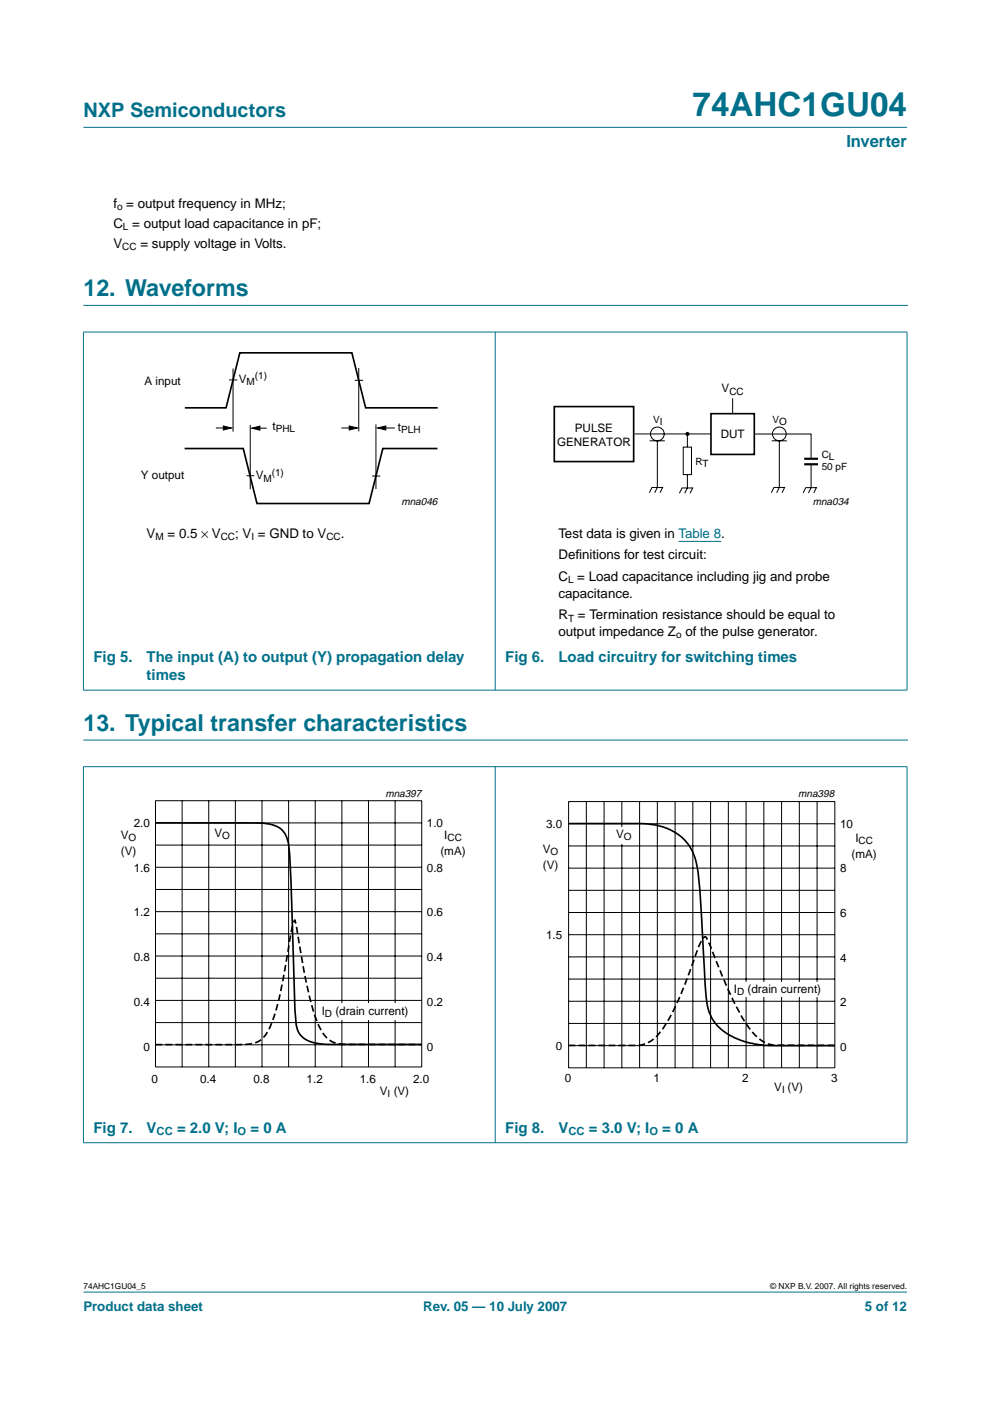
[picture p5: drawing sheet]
<svg xmlns="http://www.w3.org/2000/svg" width="210mm" height="297mm" viewBox="0 0 210 297" stroke-linecap="round" stroke-linejoin="round" font-family="sans-serif">
<g fill="#00708a" stroke="#00708a" stroke-width=".21">
<path d="M17.7 273.9h174.6z"/>
<path d="M17.7 27h174.6z"/>
<path d="M17.7 70.4v75.9z"/>
<path d="M105 70.4v76z"/>
<path d="M192.3 70.4v75.9z"/>
<path d="M17.6 70.4h174.8z"/>
<path d="M17.6 146.3h174.8z"/>
<path d="M17.7 162.6v79.6z"/>
<path d="M105 162.5v79.8z"/>
<path d="M192.3 162.6v79.6z"/>
<path d="M17.6 162.6h174.8z"/>
<path d="M17.6 242.3h174.8z"/>
</g>
<path d="M17.7 64.8h174.7M17.7 156.9h174.7" fill="none" stroke="#00708a" stroke-width=".21"/>
<path d="M143.9 114.8h9" fill="none" stroke="#00f" stroke-width=".21"/>
<path d="M39.1 95.1h12.5l2.9 11.7h23.7l3-11.7h11.6M39.2 86.5h8.7l2.9-11.7h23.8l2.9 11.7h15.3M117.5 86.2h16.9v11.7h-16.9zM150.7 87.7h9.2v8.6h-9.2zM33 174.5h20.8a10.3 10.3 0 0 1 5.6 1.2l.6 .5a5.1 5.1 0 0 1 1.1 2.5l.3 2.4 .3 5.7 .8 27.3 .3 3.3a4.4 4.4 0 0 0 3.4 3.6l3.4 .4h19.7" fill="none" stroke="#000" stroke-width=".35"/>
<g fill="none" stroke="#000" stroke-width=".21">
<path d="M49.4 78.1v13.4M76.1 78v13.5M45.8 90.7h2.5M48.6 80.5h1.7M53.1 90.1v13.6M54 90.8h2.6M72.4 90.7h2.7M75.2 80.6h1.8M79.7 90v13.7M80.8 90.7h2.9M134.6 92h16.1M137.8 93.5h3.2"/>
<path d="M139.4 93.5v9.8l-.6 1.2M144.9 94.8h1.7v5.8h-1.7zM145.7 92.1v2.7M155.3 84.4v3.3M159.9 92h12.1v5.3M163.6 93.5h3.2M165.2 93.5v9.8l-.5 1.2M172 98.4v5l-.6 1.1M52.3 100.9h1.6M78.9 100.9h1.7M137.7 104.5l.5-1.2h2.3l-.6 1.2M144 104.6l.6-1.1h2.3l-.6 1.1"/>
<path d="M145.7 100.6v2.9l-.5 1.1M163.5 104.5l.6-1.2h2.3l-.6 1.2M170.3 104.5l.5-1.1h2.3l-.6 1.1M33 169.8h56.4v56.4h-56.4zM33 174.5h56.4M33 179.2h56.4M38.6 169.8v56.4M44.3 169.8v56.4M49.9 169.8v56.4M55.5 169.8v56.4M61.2 169.8v56.4M66.8 169.8v56.4"/>
<path d="M72.5 169.8v56.4M78.1 169.8v56.4M83.8 169.8v56.4M33 193.3h56.4M33 198h56.4M33 188.6h56.4M33 183.9h56.4M33 207.4h56.4M33 212.1h56.4M33 216.8h56.4M33 202.7h56.4M33 221.5h56.4"/>
<circle cx="139.4" cy="92" r="1.46"/>
<circle cx="165.2" cy="92" r="1.46"/>
</g>
<path d="M47.4 90.3l1.7 .4-1.7 .5zM53.4 90.8l1.7-.5v.9zM74 90.3l1.8 .4-1.8 .5zM80.1 90.7l1.7-.4v.9z" fill="#000" stroke="#000" stroke-width=".21"/>
<path d="M170.5 97.3h2.9M170.5 98.4h2.9" fill="none" stroke="#000" stroke-width=".46"/>
<circle cx="145.8" cy="92" r=".44" fill="#000"/>
<path d="M20.4 167h81.9v66.3h-81.9z" fill="none" stroke="#fff" stroke-width=".21"/>
<path d="M33 221.5h17.7a6.9 6.9 0 0 0 5.1-1.4 14.5 14.5 0 0 0 2.8-6.2l1.4-6.2 1.4-8.3a12.1 12.1 0 0 1 1.1-4.4l2.6 13.9a30 30 0 0 0 3.4 10.1 5.2 5.2 0 0 0 4.7 2.4l16.2 .1" fill="none" stroke="#000" stroke-width=".35" stroke-dasharray="1.4 .7" stroke-linecap="butt"/>
<path d="M68.2 212.7h17.7v3.5h-17.7z" fill="#fff"/>
<g fill="none" stroke="#000" stroke-width=".21">
<path d="M120.6 169.9h56.4v56.5h-56.4zM120.6 174.7h56.4M120.6 179.4h56.4M124.3 169.9v56.5M128.1 169.9v56.5M131.8 169.9v56.5M135.6 169.9v56.5M139.4 169.9v56.5M143.1 169.9v56.5M146.9 169.9v56.5M150.7 169.9v56.5M154.4 169.9v56.5"/>
<path d="M158.2 169.9v56.5M162 169.9v56.5M165.7 169.9v56.5M169.5 169.9v56.5M173.2 169.9v56.5M120.6 193.5h56.4M120.6 198.2h56.4M120.6 184.1h56.4M120.6 188.8h56.4M120.6 207.6h56.4M120.6 212.3h56.4M120.6 217h56.4"/>
<path d="M120.6 202.9h56.4M120.6 221.7h56.4"/>
</g>
<path d="M107.7 167h81.8v66.4h-81.8z" fill="none" stroke="#fff" stroke-width=".21"/>
<g fill="#fff">
<path d="M129.4 175.4h4.7v3.5h-4.7z"/>
<path d="M156.8 208.3h17.6v3.1h-17.6z"/>
</g>
<path d="M120.7 174.6l16.2 .1 2.7 .3 2.8 1.1a9.5 9.5 0 0 1 5.2 6.8l.2 .9a263.7 263.7 0 0 1 1.5 21.6 38.3 38.3 0 0 0 1 8.9 10.5 10.5 0 0 0 6.6 6.2l2 .6 3.2 .5 14.8 .1" fill="none" stroke="#000" stroke-width=".35"/>
<path d="M120.6 221.6h14.7a6.9 6.9 0 0 0 5.2-3.4l1.5-2.5 1.5-3 2.7-6.5a44.7 44.7 0 0 1 2.9-7.4l.4-.2 .4 .4 3.9 9.6 2.5 5.1a17 17 0 0 0 5.6 7.2l1.1 .5 1.2 .2h12.8" fill="none" stroke="#000" stroke-width=".35" stroke-dasharray="1.4 .7" stroke-linecap="butt"/>
<text font-size="7.1" fill="#00708a" x="146.8" y="24.7">74AHC1GU04</text>
<g font-size="4.9" fill="#00708a">
<text x="17.7" y="62.8">12. Waveforms</text>
<text x="17.7" y="154.9">13. Typical transfer characteristics</text>
</g>
<text font-size="4.2" fill="#00708a" x="17.7" y="24.9">NXP Semiconductors</text>
<text font-size="3.5" fill="#00708a" x="179.4" y="31.1">Inverter</text>
<g font-size="3.2" fill="#00708a">
<text x="19.8" y="140.3">Fig 5.</text>
<text x="31.1" y="140.3">The input (A) to output (Y) propagation delay</text>
<text x="107.1" y="140.3">Fig 6.</text>
<text x="118.4" y="140.3">Load circuitry for switching times</text>
<text x="31.1" y="144.2">times</text>
<text x="19.8" y="240.2">Fig 7.</text>
<text x="31.1" y="240.2">V</text>
<text x="37.5" y="240.2">= 2.0 V; I</text>
<text x="53.1" y="240.2">= 0 A</text>
<text x="107.1" y="240.2">Fig 8.</text>
<text x="118.4" y="240.2">V</text>
<text x="124.8" y="240.2">= 3.0 V; I</text>
<text x="140.4" y="240.2">= 0 A</text>
</g>
<g font-size="2.8">
<text x="24" y="44.1">f = output frequency in MHz;</text>
<text x="24" y="52.5">V</text>
<text x="24" y="48.3">C = output load capacitance in pF;</text>
<text x="29.8" y="52.5">= supply voltage in Volts.</text>
<text x="31.1" y="114">V</text>
<text x="35.5" y="114">= 0.5 × V</text>
<text x="49.9" y="114">; V = GND to V</text>
<text x="72.2" y="114">.</text>
<text x="118.4" y="114">Test data is given in Table 8.</text>
<text x="118.4" y="118.6">Def</text>
<text x="122" y="118.6">initions for test circuit:</text>
<text x="118.4" y="123.2">C = Load capacitance including jig and probe</text>
<text x="118.4" y="126.7">capacitance.</text>
<text x="118.4" y="131.3">R</text>
<text x="122.5" y="131.3">= Termination resistance should be equal to</text>
<text x="118.4" y="134.8">output impedance Z of the pulse generator.</text>
</g>
<g font-size="2.8" fill="#00708a">
<text x="17.7" y="278">Product data sheet</text>
<text x="89.7" y="278">Rev. 05 — 10 July 2007</text>
<text x="183.4" y="278">5 of 12</text>
</g>
<g font-size="2.5">
<text x="30.6" y="81.5">A input</text>
<text x="50.6" y="81.2">V</text>
<text x="153" y="83.2">V</text>
<text x="57.8" y="91.2">t</text>
<text x="84.4" y="91.4">t</text>
<text x="118.1" y="94.5">GENERATOR</text>
<text x="121.9" y="91.5">PULSE</text>
<text x="152.8" y="92.8">DUT</text>
<text x="29.9" y="101.6">Y output</text>
<text x="54.2" y="101.6">V</text>
<text x="25.6" y="177.8">V</text>
<text x="28.4" y="175.4">2.0</text>
<text x="45.5" y="177.4">V</text>
<text x="90.5" y="175.4">1.0</text>
<text x="94.2" y="177.9">I</text>
<text x="115.8" y="175.6">3.0</text>
<text x="130.7" y="177.7">V</text>
<text x="178.1" y="175.5">10</text>
<text x="181.4" y="178.5">I</text>
<text x="25.6" y="181.3">(V)</text>
<text x="28.4" y="184.8">1.6</text>
<text x="90.5" y="184.8">0.8</text>
<text x="93.4" y="181.3">(mA)</text>
<text x="115.1" y="180.8">V</text>
<text x="115.1" y="184.3">(V)</text>
<text x="178.1" y="185">8</text>
<text x="180.6" y="182">(mA)</text>
<text x="28.4" y="194.3">1.2</text>
<text x="90.5" y="194.3">0.6</text>
<text x="178.1" y="194.4">6</text>
<text x="28.4" y="203.8">0.8</text>
<text x="90.5" y="203.8">0.4</text>
<text x="115.8" y="199.2">1.5</text>
<text x="178.1" y="203.9">4</text>
<text x="28.4" y="213.3">0.4</text>
<text x="68.2" y="215.2">I</text>
<text x="71.1" y="215.2">(drain current)</text>
<text x="90.5" y="213.3">0.2</text>
<text x="155.6" y="210.5">I</text>
<text x="158.5" y="210.5">(drain current)</text>
<text x="178.1" y="213.4">2</text>
<text x="30.4" y="222.7">0</text>
<text x="90.5" y="222.7">0</text>
<text x="117.8" y="222.7">0</text>
<text x="178.1" y="222.9">0</text>
<text x="32.1" y="229.6">0</text>
<text x="42.4" y="229.6">0.4</text>
<text x="53.7" y="229.6">0.8</text>
<text x="65" y="229.6">1.2</text>
<text x="76.3" y="229.6">1.6</text>
<text x="80.5" y="232.1">V (V)</text>
<text x="87.6" y="229.6">2.0</text>
<text x="119.8" y="229.5">0</text>
<text x="138.6" y="229.5">1</text>
<text x="157.4" y="229.5">2</text>
<text x="164.2" y="231.2">V (V)</text>
<text x="176.2" y="229.5">3</text>
</g>
<g font-size="2.4" fill="#00708a">
<text x="33.2" y="240.7">CC</text>
<text x="50.4" y="240.7">O</text>
<text x="120.5" y="240.7">CC</text>
<text x="137.7" y="240.7">O</text>
</g>
<g font-size="2.2">
<text x="85.1" y="107">mna046</text>
<text x="172.3" y="107">mna034</text>
<text x="81.7" y="168.9">mna397</text>
<text x="169.2" y="169">mna398</text>
</g>
<g font-size="2.1">
<text x="24.8" y="44.6">o</text>
<text x="25.9" y="53">CC</text>
<text x="26.1" y="48.8">L</text>
<text x="52.3" y="81.7">M</text>
<text x="54.1" y="80.4">(1)</text>
<text x="154.7" y="83.7">CC</text>
<text x="138.5" y="89.7">VI</text>
<text x="163.8" y="89.7">VO</text>
<text x="58.5" y="91.7">PHL</text>
<text x="85.1" y="91.9">PLH</text>
<text x="57.6" y="100.9">(1)</text>
<text x="147.4" y="98.5">RT</text>
<text x="174.2" y="97.1">CL</text>
<text x="174.2" y="99.6">50 pF</text>
<text x="55.9" y="102.1">M</text>
<text x="33" y="114.5">M</text>
<text x="46.8" y="114.5">CC</text>
<text x="53.3" y="114.5">I</text>
<text x="69.2" y="114.5">CC</text>
<text x="120.4" y="123.7">L</text>
<text x="120.4" y="131.8">T</text>
<text x="143.3" y="135.3">o</text>
<text x="27.3" y="178.3">O</text>
<text x="47.1" y="177.9">O</text>
<text x="94.9" y="178.3">CC</text>
<text x="132.3" y="178.2">O</text>
<text x="182" y="179">CC</text>
<text x="116.7" y="181.3">O</text>
<text x="68.9" y="215.7">D</text>
<text x="156.3" y="211">D</text>
<text x="82.2" y="232.6">I</text>
<text x="165.8" y="231.7">I</text>
</g>
<g font-size="1.8">
<text x="17.7" y="273.4">74AHC1GU04_5</text>
<text x="163.3" y="273.4">© NXP B.V. 2007. All rights reserved.</text>
</g>
</svg>
